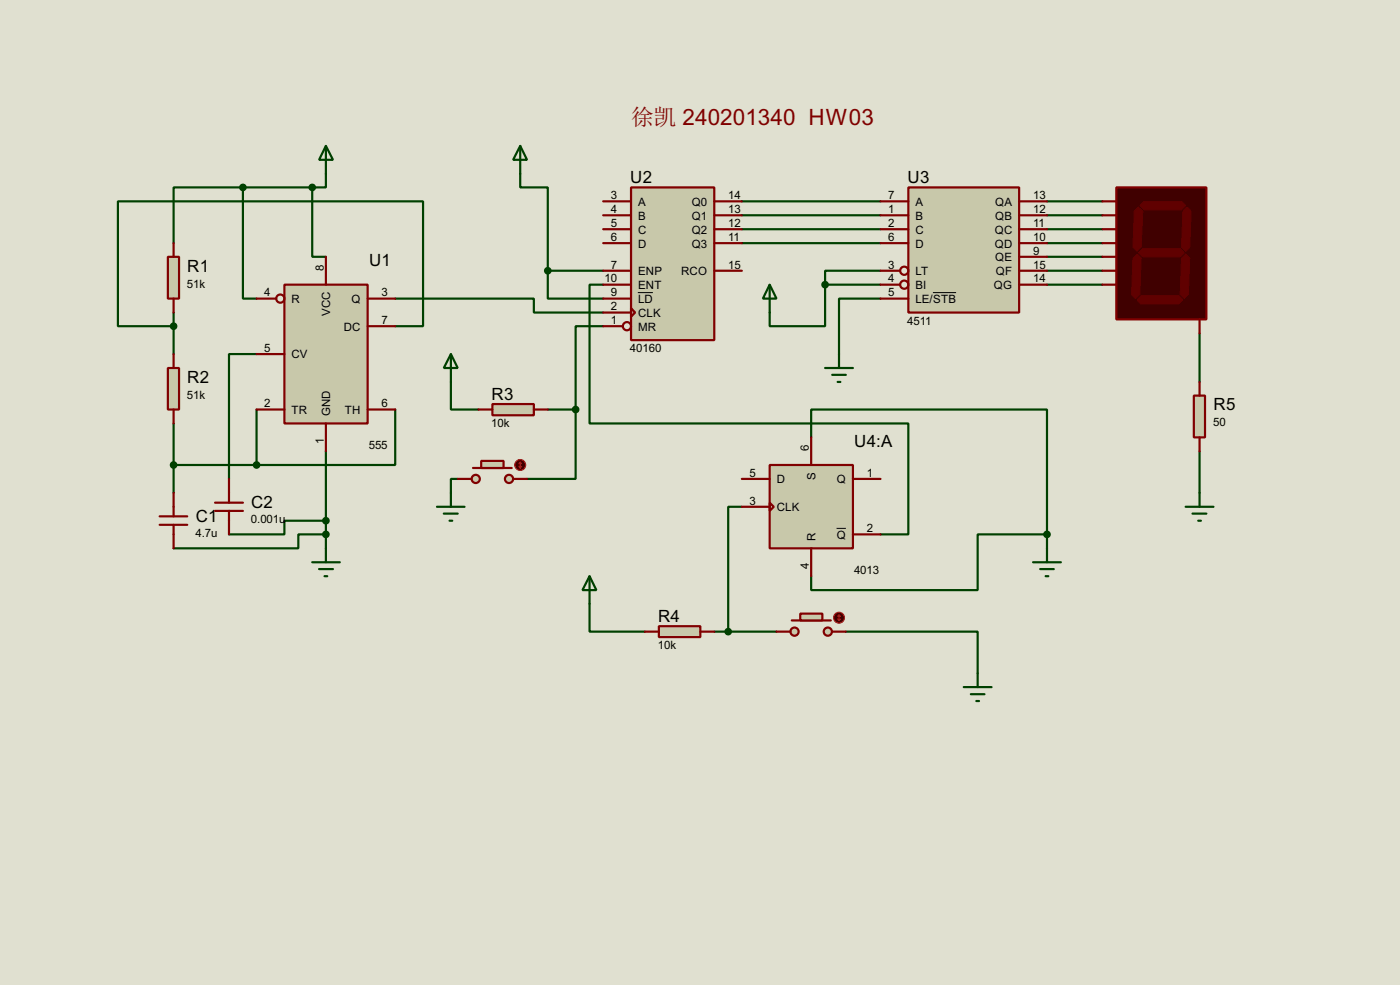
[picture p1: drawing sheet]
<svg xmlns="http://www.w3.org/2000/svg" width="256mm" height="180mm" viewBox="0 0 256 180" stroke-linecap="round" stroke-linejoin="round" font-family="sans-serif">
<path d="M0 0h256.5v180.3h-256.5z" fill="#e0e0d0"/>
<g fill="none" stroke="#004000" stroke-width=".4">
<path d="M44.5 34.3v20.4h2.5M44.5 34.3h-12.7v10.2M44.5 34.3h12.7M57.2 34.3v12.7h2.5M59.7 31.8v2.5h-2.5M95.3 31.8v2.5h5.1v15.3M135.9 36.9h25.4M135.9 39.4h25.4M191.8 36.9h10.2M191.8 39.4h10.2M31.8 59.7h-10.2v-22.8h55.9v22.8h-5.1M31.8 57.2v7.6"/>
<path d="M72.4 54.7h25.4v2.5h12.7M100.4 49.6v5.1h10.1M100.4 49.6h10.1M110.5 52.1h-2.5v25.4h58.4v20.3h-5.1M110.5 59.7h-5v15.3M135.9 42h25.4M135.9 44.5h25.4M151.2 52.1v7.6h-10.2v-2.5M151.2 52.1h10.1M161.3 49.6h-10.1v2.5M161.3 54.7h-7.6v10.1M191.8 49.6h10.2"/>
<path d="M191.8 42h10.2M191.8 44.5h10.2M191.8 52.1h10.2M191.8 47h10.2M31.8 77.5v12.7M47 64.8h-5v22.9M47 75v10.1M72.4 75v10.1h-25.4M82.6 69.9v5.1h5.1M100.4 75h5.1M105.5 75v12.7h-8.9M219.8 61v8.9"/>
<path d="M31.8 85.1h15.2M59.7 97.8h-5v2.6h-22.9M59.7 95.3h-7.6v2.5h-10.1M59.7 82.6v17.8M83.9 87.7h-1.3v2.5M135.9 92.8h-2.5v22.8M148.6 80.1v-5.1h43.2v22.8M191.8 97.8h-12.7v10.2h-30.5v-2.5M191.8 97.8v2.6M219.8 82.6v7.6M108 110.5v5.1h10.2M130.9 115.6h11.4"/>
<path d="M155 115.6h24.1v7.6"/>
</g>
<path d="M52.1 52.1h15.3v25.4h-15.3z" fill="#c8c8aa" stroke="#800000" stroke-width=".4"/>
<g fill="none" stroke="#800000" stroke-width=".4">
<path d="M47 54.7h3.6M59.7 47v5.1M67.4 54.7h5M67.4 59.7h5M47 75h5.1M47 64.8h5.1M59.7 77.5v5.1M67.4 75h5"/>
<circle cx="51.3" cy="54.7" r=".75"/>
</g>
<path d="M59.7 26.7l1.3 2.6h-2.5zM59.7 26.7v5.1" fill="none" stroke="#004000" stroke-width=".4"/>
<path d="M30.8 47h2v7.7h-2z" fill="#c8c8aa" stroke="#800000" stroke-width=".4"/>
<path d="M31.8 44.5v2.5M31.8 54.7v2.5" fill="none" stroke="#800000" stroke-width=".4"/>
<g fill="#004000" stroke="#004000" stroke-width=".4">
<circle cx="57.2" cy="34.3" r=".5"/>
<circle cx="44.5" cy="34.3" r=".5"/>
</g>
<path d="M30.8 67.4h2v7.6h-2z" fill="#c8c8aa" stroke="#800000" stroke-width=".4"/>
<path d="M31.8 64.8v2.6M31.8 75v2.5M29.3 94.5h5M29.3 96.1h5M31.8 90.2v4.3M31.8 96.1v4.3M39.4 93.5h5.1M39.4 92h5.1M42 87.7v4.3M42 93.5v4.3" fill="none" stroke="#800000" stroke-width=".4"/>
<path d="M57.2 102.9h5.1M58.5 104.2h2.5M59.5 105.5h.5M59.7 100.4v2.5" fill="none" stroke="#004000" stroke-width=".4"/>
<g fill="#004000" stroke="#004000" stroke-width=".4">
<circle cx="31.8" cy="85.1" r=".5"/>
<circle cx="47" cy="85.1" r=".5"/>
<circle cx="59.7" cy="97.8" r=".5"/>
<circle cx="31.8" cy="59.7" r=".5"/>
</g>
<path d="M115.6 34.3h15.3v28h-15.3z" fill="#c8c8aa" stroke="#800000" stroke-width=".4"/>
<g fill="none" stroke="#800000" stroke-width=".4">
<path d="M110.5 36.9h5.1M110.5 39.4h5.1M130.9 36.9h5M130.9 39.4h5M110.5 42h5.1M110.5 44.5h5.1M110.5 49.6h5.1M110.5 52.1h5.1M110.5 54.7h5.1M110.5 57.2h5.1M110.5 59.7h3.6M115.6 56.4l.8 .8-.8 .8z"/>
<path d="M130.9 42h5M130.9 44.5h5M130.9 49.6h5"/>
<circle cx="114.8" cy="59.7" r=".75"/>
</g>
<path d="M116.9 53.6h2.7" fill="none" stroke="#000" stroke-width=".18"/>
<path d="M95.3 26.7l1.3 2.6h-2.6zM95.3 26.7v5.1M82.6 64.8l1.3 2.6h-2.6zM82.6 64.8v5.1" fill="none" stroke="#004000" stroke-width=".4"/>
<circle cx="100.3" cy="49.6" r=".5" fill="#004000" stroke="#004000" stroke-width=".4"/>
<path d="M90.2 74h7.6v2h-7.6z" fill="#c8c8aa" stroke="#800000" stroke-width=".4"/>
<path d="M87.7 75h2.5M97.8 75h2.6" fill="none" stroke="#800000" stroke-width=".4"/>
<path d="M80.1 92.8h5M81.3 94h2.6M82.4 95.3h.5M82.6 90.2v2.6" fill="none" stroke="#004000" stroke-width=".4"/>
<path d="M166.4 34.3h20.3v22.9h-20.3z" fill="#c8c8aa" stroke="#800000" stroke-width=".4"/>
<g fill="none" stroke="#800000" stroke-width=".4">
<path d="M161.3 36.9h5.1M161.3 39.4h5.1M186.7 36.9h5.1M186.7 39.4h5.1M161.3 42h5.1M161.3 44.5h5.1M161.3 49.6h3.6M161.3 52.1h3.6M161.3 54.7h5.1M186.7 42h5.1M186.7 44.5h5.1M186.7 49.6h5.1"/>
<path d="M186.7 52.1h5.1M186.7 47h5.1"/>
<circle cx="165.6" cy="52.1" r=".75"/>
<circle cx="165.6" cy="49.6" r=".75"/>
</g>
<path d="M170.9 53.6h4.3" fill="none" stroke="#000" stroke-width=".18"/>
<path d="M141 52.1l1.3 2.6h-2.5zM141 52.1v5.1M151.2 67.4h5.1M152.5 68.6h2.5M153.5 69.9h.5M153.7 64.8v2.6" fill="none" stroke="#004000" stroke-width=".4"/>
<circle cx="151.1" cy="52.1" r=".5" fill="#004000" stroke="#004000" stroke-width=".4"/>
<path d="M141 85.1h15.3v15.3h-15.3z" fill="#c8c8aa" stroke="#800000" stroke-width=".4"/>
<path d="M135.9 87.7h5.1M135.9 92.8h5.1M141 92l.8 .8-.8 .7zM148.6 80.1v5M156.3 87.7h5M156.3 97.8h5M148.6 100.4v5.1" fill="none" stroke="#800000" stroke-width=".4"/>
<path d="M153.3 96.7h1.7" fill="none" stroke="#000" stroke-width=".18"/>
<path d="M108 105.5l1.3 2.5h-2.6zM108 105.5v5M189.3 102.9h5.1M190.6 104.2h2.5M191.6 105.5h.5M191.8 100.4v2.5" fill="none" stroke="#004000" stroke-width=".4"/>
<circle cx="191.8" cy="97.8" r=".5" fill="#004000" stroke="#004000" stroke-width=".4"/>
<path d="M120.7 114.6h7.6v2h-7.6z" fill="#c8c8aa" stroke="#800000" stroke-width=".4"/>
<path d="M118.2 115.6h2.5M128.3 115.6h2.6" fill="none" stroke="#800000" stroke-width=".4"/>
<g fill="#c8c8aa" stroke="#800000" stroke-width=".4">
<circle cx="151.6" cy="115.6" r=".75"/>
<circle cx="145.5" cy="115.6" r=".75"/>
</g>
<path d="M145.1 113.6h7.1" fill="none" stroke="#800000" stroke-width=".4"/>
<path d="M146.6 112.3h4.1v1.3h-4.1z" fill="#c8c8aa" stroke="#800000" stroke-width=".4"/>
<path d="M142.3 115.6h2.5M152.5 115.6h2.5" fill="none" stroke="#800000" stroke-width=".4"/>
<circle cx="153.7" cy="113.1" r="1" fill="#400000" stroke="#f00" stroke-width=".2"/>
<path d="M153.5 113.3l.2 .3M153.7 112.6v1M153.7 112.6l-.2 .2M153.7 112.6l.3 .2M154 113.3l-.3 .3" fill="none" stroke="#f00" stroke-width=".2"/>
<circle cx="133.4" cy="115.6" r=".5" fill="#004000" stroke="#004000" stroke-width=".4"/>
<path d="M176.6 125.8h5.1M177.9 127.1h2.5M178.9 128.3h.5M179.1 123.2v2.6" fill="none" stroke="#004000" stroke-width=".4"/>
<g fill="#c8c8aa" stroke="#800000" stroke-width=".4">
<circle cx="93.2" cy="87.7" r=".75"/>
<circle cx="87.1" cy="87.7" r=".75"/>
</g>
<path d="M86.7 85.7h7.1" fill="none" stroke="#800000" stroke-width=".4"/>
<path d="M88.2 84.4h4.1v1.3h-4.1z" fill="#c8c8aa" stroke="#800000" stroke-width=".4"/>
<path d="M83.9 87.7h2.5M94 87.7h2.6" fill="none" stroke="#800000" stroke-width=".4"/>
<circle cx="95.3" cy="85.1" r="1" fill="#400000" stroke="#f00" stroke-width=".2"/>
<path d="M95.1 85.4l.2 .3M95.3 84.6v1.1M95.3 84.6l-.2 .3M95.3 84.6l.3 .3M95.6 85.4l-.3 .3" fill="none" stroke="#f00" stroke-width=".2"/>
<circle cx="105.4" cy="75" r=".5" fill="#004000" stroke="#004000" stroke-width=".4"/>
<path d="M204.5 34.3h16.5v24.2h-16.5z" fill="#400000" stroke="#800000" stroke-width=".4"/>
<g fill="#600000" stroke="#600000" stroke-width=".18">
<path d="M208.8 37.6l.8-.7h6.9l.7 .7-.7 .8h-6.9z" fill-rule="evenodd"/>
<path d="M216.7 38.7l.8-.8 .7 .8-.2 6.6-.8 .7-.7-.7z" fill-rule="evenodd"/>
<path d="M208.6 46.3l.8-.8h6.8l.8 .8-.8 .7h-6.8z" fill-rule="evenodd"/>
<path d="M208.6 37.9l.8 .8-.3 6.6-.8 .7-.7-.7 .2-6.6z" fill-rule="evenodd"/>
<path d="M216.5 47.3l.7-.8 .8 .8-.3 6.6-.7 .8-.8-.8z" fill-rule="evenodd"/>
<path d="M208.3 54.9l.8-.7h6.9l.7 .7-.7 .8h-6.9z" fill-rule="evenodd"/>
<path d="M208.3 46.5l.8 .8-.3 6.6-.7 .8-.8-.8 .3-6.6z" fill-rule="evenodd"/>
</g>
<path d="M202 36.9h2.5M202 39.4h2.5M202 42h2.5M202 44.5h2.5M202 47h2.5M202 49.6h2.5M202 52.1h2.5M219.8 58.5v2.5" fill="none" stroke="#800000" stroke-width=".4"/>
<path d="M218.7 72.4h2.1v7.7h-2.1z" fill="#c8c8aa" stroke="#800000" stroke-width=".4"/>
<path d="M219.8 69.9v2.5M219.8 80.1v2.5" fill="none" stroke="#800000" stroke-width=".4"/>
<path d="M217.2 92.8h5.1M218.5 94h2.5M219.5 95.3h.5M219.8 90.2v2.6" fill="none" stroke="#004000" stroke-width=".4"/>
<circle cx="59.7" cy="95.3" r=".5" fill="#004000" stroke="#004000" stroke-width=".4"/>
<text font-size="4.2" fill="#800000" x="115.6" y="22.9">徐凯 240201340 HW03</text>
<g font-size="3.5">
<text x="115.5" y="33.5">U2</text>
<text x="166.3" y="33.5">U3</text>
<text x="34.3" y="49.7">R1</text>
<text x="67.6" y="48.7">U1</text>
<text x="34.3" y="70.1">R2</text>
<text x="90.1" y="73.2">R3</text>
<text x="222.3" y="75.1">R5</text>
<text x="156.5" y="81.8">U4:A</text>
<text x="35.9" y="95.5">C1</text>
<text x="46" y="92.9">C2</text>
<text x="120.6" y="113.8">R4</text>
</g>
<g font-size="2.4">
<text x="111.9" y="36.5">3</text>
<text x="111.9" y="39">4</text>
<text x="111.9" y="41.6">5</text>
<text x="116.9" y="37.7">A</text>
<text x="116.9" y="40.2">B</text>
<text x="126.7" y="37.7">Q0</text>
<text x="126.7" y="40.2">Q1</text>
<text x="133.4" y="36.5">14</text>
<text x="133.4" y="39">13</text>
<text x="133.4" y="41.6">12</text>
<text x="162.7" y="36.5">7</text>
<text x="162.7" y="39">1</text>
<text x="162.7" y="41.6">2</text>
<text x="167.7" y="37.7">A</text>
<text x="167.7" y="40.2">B</text>
<text x="182.3" y="37.7">QA</text>
<text x="182.3" y="40.2">QB</text>
<text x="189.3" y="36.5">13</text>
<text x="189.3" y="39">12</text>
<text x="189.3" y="41.6">11</text>
<text x="111.9" y="44.1">6</text>
<text x="116.9" y="42.7">C</text>
<text x="116.9" y="45.3">D</text>
<text x="126.7" y="42.7">Q2</text>
<text x="126.7" y="45.3">Q3</text>
<text x="133.4" y="44.1">11</text>
<text x="162.7" y="44.1">6</text>
<text x="167.7" y="42.7">C</text>
<text x="167.7" y="45.3">D</text>
<text x="182.2" y="42.7">QC</text>
<text x="182.2" y="45.3">QD</text>
<text x="182.3" y="47.8">QE</text>
<text x="189.3" y="44.1">10</text>
<text x="189.3" y="46.6">9</text>
<text x="34.3" y="52.6">51k</text>
<text x="59.3" y="49.6" transform="rotate(-90 59.3 49.6)">8</text>
<text x="110.8" y="51.7">10</text>
<text x="111.9" y="49.2">7</text>
<text x="116.9" y="50.4">ENP</text>
<text x="116.9" y="52.9">ENT</text>
<text x="124.8" y="50.4">RCO</text>
<text x="133.4" y="49.2">15</text>
<text x="162.7" y="49.2">3</text>
<text x="162.7" y="51.7">4</text>
<text x="167.7" y="50.4">LT</text>
<text x="167.7" y="52.9">BI</text>
<text x="182.1" y="52.9">QG</text>
<text x="182.4" y="50.4">QF</text>
<text x="189.3" y="49.2">15</text>
<text x="189.3" y="51.7">14</text>
<text x="48.4" y="54.3">4</text>
<text x="53.4" y="55.4">R</text>
<text x="60.5" y="57.9" transform="rotate(-90 60.5 57.9)">VCC</text>
<text x="64.4" y="55.4">Q</text>
<text x="69.9" y="59.3">7</text>
<text x="69.9" y="54.3">3</text>
<text x="111.9" y="54.3">9</text>
<text x="111.9" y="56.8">2</text>
<text x="111.9" y="59.3">1</text>
<text x="116.9" y="55.4">LD</text>
<text x="116.9" y="58">CLK</text>
<text x="162.7" y="54.3">5</text>
<text x="166.2" y="59.4">4511</text>
<text x="167.7" y="55.4">LE/STB</text>
<text x="48.4" y="64.4">5</text>
<text x="53.4" y="65.6">CV</text>
<text x="63" y="60.5">DC</text>
<text x="115.4" y="64.5">40160</text>
<text x="116.9" y="60.5">MR</text>
<text x="34.3" y="73">51k</text>
<text x="48.4" y="74.6">2</text>
<text x="53.4" y="75.8">TR</text>
<text x="60.5" y="76.2" transform="rotate(-90 60.5 76.2)">GND</text>
<text x="63.2" y="75.8">TH</text>
<text x="69.9" y="74.6">6</text>
<text x="59.3" y="81.2" transform="rotate(-90 59.3 81.2)">1</text>
<text x="67.6" y="82.2">555</text>
<text x="90" y="78.2">10k</text>
<text x="148.2" y="82.6" transform="rotate(-90 148.2 82.6)">6</text>
<text x="222.3" y="78.1">50</text>
<text x="137.3" y="87.3">5</text>
<text x="142.3" y="88.5">D</text>
<text x="149.4" y="87.8" transform="rotate(-90 149.4 87.8)">S</text>
<text x="153.3" y="88.5">Q</text>
<text x="158.8" y="87.3">1</text>
<text x="45.9" y="95.8">0.001u</text>
<text x="137.3" y="92.4">3</text>
<text x="142.3" y="93.6">CLK</text>
<text x="35.8" y="98.4">4.7u</text>
<text x="149.4" y="99.1" transform="rotate(-90 149.4 99.1)">R</text>
<text x="153.3" y="98.6">Q</text>
<text x="158.8" y="97.4">2</text>
<text x="148.2" y="104.1" transform="rotate(-90 148.2 104.1)">4</text>
<text x="156.5" y="105.1">4013</text>
<text x="120.5" y="118.8">10k</text>
</g>
</svg>
